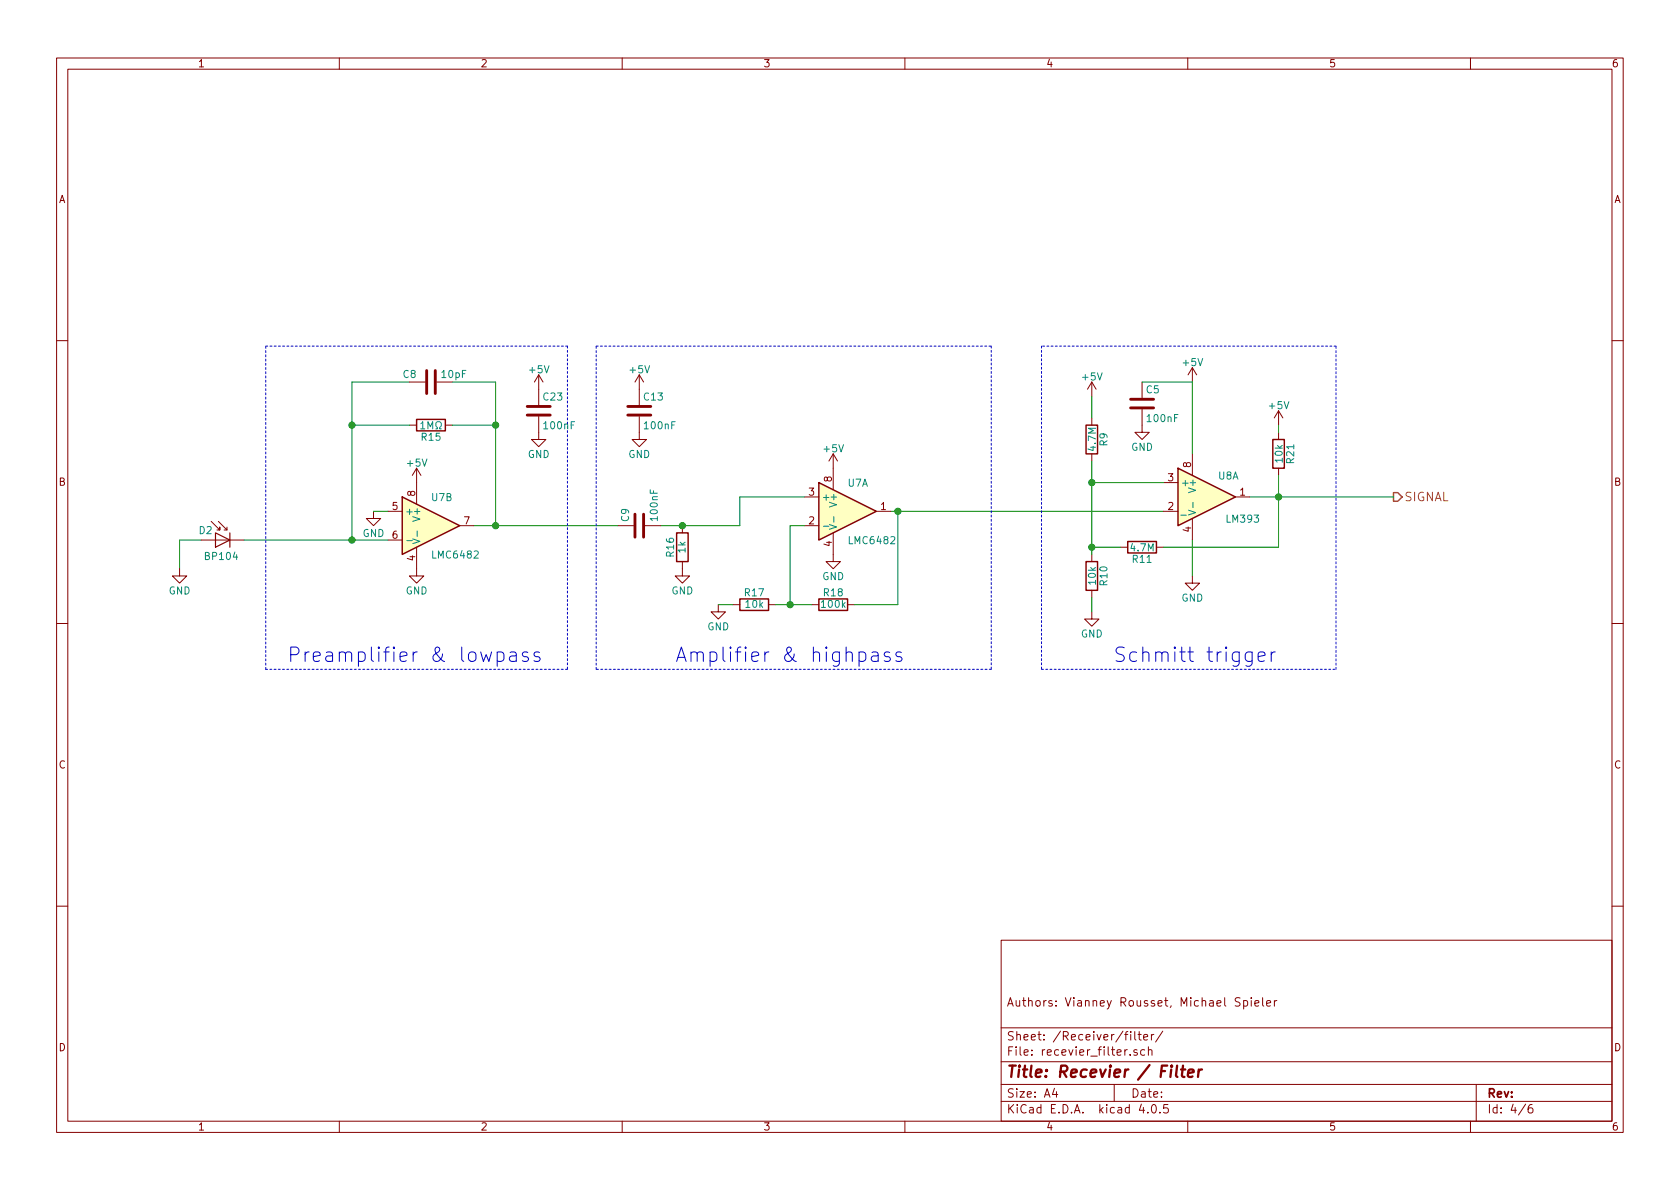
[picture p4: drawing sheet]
EESchema Schematic File Version 2
LIBS:IRemote-rescue
LIBS:hef4526b
LIBS:switches
LIBS:power
LIBS:device
LIBS:transistors
LIBS:conn
LIBS:linear
LIBS:regul
LIBS:74xx
LIBS:cmos4000
LIBS:adc-dac
LIBS:memory
LIBS:xilinx
LIBS:microcontrollers
LIBS:dsp
LIBS:microchip
LIBS:analog_switches
LIBS:motorola
LIBS:texas
LIBS:intel
LIBS:audio
LIBS:interface
LIBS:digital-audio
LIBS:philips
LIBS:display
LIBS:cypress
LIBS:siliconi
LIBS:opto
LIBS:atmel
LIBS:contrib
LIBS:valves
LIBS:custom
LIBS:IRemote-cache
EELAYER 25 0
EELAYER END
$Descr A4 11693 8268
encoding utf-8
Sheet 4 6
Title "Recevier / Filter"
Date ""
Rev ""
Comp ""
Comment1 "Authors: Vianney Rousset, Michael Spieler"
Comment2 ""
Comment3 ""
Comment4 ""
$EndDescr
Text HLabel 9700 3450 2    60   Output ~ 0
SIGNAL
$Comp
L D_Photo D2
U 1 1
P 1500 3750
F 0 "D2" H 1520 3820 50  0000 L CNN
F 1 "BP104" H 1460 3640 50  0000 C CNN
F 2 "" H 1450 3750 50  0000 C CNN
F 3 "" H 1450 3750 50  0000 C CNN
	1    1500 3750
	-1   0    0    -1  
$EndComp
$Comp
L R R16
U 1 1
P 4750 3800
F 0 "R16" V 4830 3800 50  0000 C CNN
F 1 "1k" V 4750 3800 50  0000 C CNN
F 2 "" V 4680 3800 50  0000 C CNN
F 3 "" H 4750 3800 50  0000 C CNN
	1    4750 3800
	-1   0    0    1   
$EndComp
$Comp
L GND #PWR9
U 1 1
P 2900 3950
F 0 "#PWR9" H 2900 3700 50  0001 C CNN
F 1 "GND" H 2900 3800 50  0000 C CNN
F 2 "" H 2900 3950 50  0000 C CNN
F 3 "" H 2900 3950 50  0000 C CNN
	1    2900 3950
	1    0    0    -1  
$EndComp
$Comp
L C C9
U 1 1
P 4450 3650
F 0 "C9" H 4475 3750 50  0000 L CNN
F 1 "100nF" H 4475 3550 50  0000 L CNN
F 2 "" H 4488 3500 50  0000 C CNN
F 3 "" H 4450 3650 50  0000 C CNN
	1    4450 3650
	0    -1   -1   0   
$EndComp
$Comp
L GND #PWR14
U 1 1
P 4750 3950
F 0 "#PWR14" H 4750 3700 50  0001 C CNN
F 1 "GND" H 4750 3800 50  0000 C CNN
F 2 "" H 4750 3950 50  0000 C CNN
F 3 "" H 4750 3950 50  0000 C CNN
	1    4750 3950
	1    0    0    -1  
$EndComp
Wire Wire Line
	3300 3650 4300 3650
Wire Wire Line
	4600 3650 5150 3650
Connection ~ 4750 3650
$Comp
L +5V #PWR8
U 1 1
P 2900 3350
F 0 "#PWR8" H 2900 3200 50  0001 C CNN
F 1 "+5V" H 2900 3490 50  0000 C CNN
F 2 "" H 2900 3350 50  0000 C CNN
F 3 "" H 2900 3350 50  0000 C CNN
	1    2900 3350
	1    0    0    -1  
$EndComp
Connection ~ 3450 3650
$Comp
L GND #PWR7
U 1 1
P 2600 3550
F 0 "#PWR7" H 2600 3300 50  0001 C CNN
F 1 "GND" H 2600 3400 50  0000 C CNN
F 2 "" H 2600 3550 50  0000 C CNN
F 3 "" H 2600 3550 50  0000 C CNN
	1    2600 3550
	1    0    0    -1  
$EndComp
Wire Wire Line
	1700 3750 2700 3750
Wire Wire Line
	1250 3750 1250 3950
$Comp
L R R15
U 1 1
P 3000 2950
F 0 "R15" V 3080 2950 50  0000 C CNN
F 1 "1MΩ" V 3000 2950 50  0000 C CNN
F 2 "" V 2930 2950 50  0000 C CNN
F 3 "" H 3000 2950 50  0000 C CNN
	1    3000 2950
	0    1    1    0   
$EndComp
Wire Wire Line
	2450 2950 2850 2950
Wire Wire Line
	3150 2950 3450 2950
$Comp
L R R18
U 1 1
P 5800 4200
F 0 "R18" V 5880 4200 50  0000 C CNN
F 1 "100k" V 5800 4200 50  0000 C CNN
F 2 "" V 5730 4200 50  0000 C CNN
F 3 "" H 5800 4200 50  0000 C CNN
	1    5800 4200
	0    1    -1   0   
$EndComp
$Comp
L R R17
U 1 1
P 5250 4200
F 0 "R17" V 5330 4200 50  0000 C CNN
F 1 "10k" V 5250 4200 50  0000 C CNN
F 2 "" V 5180 4200 50  0000 C CNN
F 3 "" H 5250 4200 50  0000 C CNN
	1    5250 4200
	0    -1   -1   0   
$EndComp
Wire Wire Line
	6200 3550 8100 3550
Wire Wire Line
	5400 4200 5650 4200
Connection ~ 5500 4200
Wire Wire Line
	5950 4200 6250 4200
Wire Wire Line
	6250 4200 6250 3550
Connection ~ 6250 3550
$Comp
L GND #PWR15
U 1 1
P 5000 4200
F 0 "#PWR15" H 5000 3950 50  0001 C CNN
F 1 "GND" H 5000 4050 50  0000 C CNN
F 2 "" H 5000 4200 50  0000 C CNN
F 3 "" H 5000 4200 50  0000 C CNN
	1    5000 4200
	1    0    0    -1  
$EndComp
Wire Wire Line
	5000 4200 5100 4200
$Comp
L +5V #PWR16
U 1 1
P 5800 3250
F 0 "#PWR16" H 5800 3100 50  0001 C CNN
F 1 "+5V" H 5800 3390 50  0000 C CNN
F 2 "" H 5800 3250 50  0000 C CNN
F 3 "" H 5800 3250 50  0000 C CNN
	1    5800 3250
	1    0    0    -1  
$EndComp
$Comp
L GND #PWR17
U 1 1
P 5800 3850
F 0 "#PWR17" H 5800 3600 50  0001 C CNN
F 1 "GND" H 5800 3700 50  0000 C CNN
F 2 "" H 5800 3850 50  0000 C CNN
F 3 "" H 5800 3850 50  0000 C CNN
	1    5800 3850
	1    0    0    -1  
$EndComp
Wire Wire Line
	1400 3750 1250 3750
Text Notes 2000 4600 0    100  ~ 0
Preamplifier & lowpass
Text Notes 4700 4600 0    100  ~ 0
Amplifier & highpass
$Comp
L GND #PWR6
U 1 1
P 1250 3950
F 0 "#PWR6" H 1250 3700 50  0001 C CNN
F 1 "GND" H 1250 3800 50  0000 C CNN
F 2 "" H 1250 3950 50  0000 C CNN
F 3 "" H 1250 3950 50  0000 C CNN
	1    1250 3950
	1    0    0    -1  
$EndComp
$Comp
L LM358 U7
U 2 1
P 3000 3650
F 0 "U7" H 3000 3850 50  0000 L CNN
F 1 "LMC6482" H 3000 3450 50  0000 L CNN
F 2 "" H 3000 3650 50  0000 C CNN
F 3 "" H 3000 3650 50  0000 C CNN
	2    3000 3650
	1    0    0    -1  
$EndComp
Wire Notes Line
	1850 2400 3950 2400
Wire Notes Line
	3950 2400 3950 4650
Wire Notes Line
	3950 4650 1850 4650
Wire Notes Line
	1850 4650 1850 2400
Wire Notes Line
	4150 4650 4150 2400
Wire Notes Line
	4150 2400 6900 2400
Wire Notes Line
	6900 2400 6900 4650
Wire Notes Line
	6900 4650 4150 4650
Wire Wire Line
	2600 3550 2700 3550
Connection ~ 2450 3750
Wire Wire Line
	2450 2650 2450 3750
Wire Wire Line
	3450 2650 3450 3650
$Comp
L C C8
U 1 1
P 3000 2650
F 0 "C8" V 3050 2750 50  0000 L CNN
F 1 "10pF" V 3050 2400 50  0000 L CNN
F 2 "" H 3038 2500 50  0000 C CNN
F 3 "" H 3000 2650 50  0000 C CNN
	1    3000 2650
	0    -1   -1   0   
$EndComp
Wire Wire Line
	2850 2650 2450 2650
Connection ~ 2450 2950
Wire Wire Line
	3150 2650 3450 2650
Connection ~ 3450 2950
$Comp
L LM393 U8
U 1 1
P 8400 3450
F 0 "U8" H 8550 3600 50  0000 C CNN
F 1 "LM393" H 8650 3300 50  0000 C CNN
F 2 "" H 8400 3450 50  0000 C CNN
F 3 "" H 8400 3450 50  0000 C CNN
	1    8400 3450
	1    0    0    -1  
$EndComp
$Comp
L GND #PWR19
U 1 1
P 7600 4250
F 0 "#PWR19" H 7600 4000 50  0001 C CNN
F 1 "GND" H 7600 4100 50  0000 C CNN
F 2 "" H 7600 4250 50  0000 C CNN
F 3 "" H 7600 4250 50  0000 C CNN
	1    7600 4250
	1    0    0    -1  
$EndComp
$Comp
L GND #PWR22
U 1 1
P 8300 4000
F 0 "#PWR22" H 8300 3750 50  0001 C CNN
F 1 "GND" H 8300 3850 50  0000 C CNN
F 2 "" H 8300 4000 50  0000 C CNN
F 3 "" H 8300 4000 50  0000 C CNN
	1    8300 4000
	1    0    0    -1  
$EndComp
$Comp
L +5V #PWR21
U 1 1
P 8300 2650
F 0 "#PWR21" H 8300 2500 50  0001 C CNN
F 1 "+5V" H 8300 2790 50  0000 C CNN
F 2 "" H 8300 2650 50  0000 C CNN
F 3 "" H 8300 2650 50  0000 C CNN
	1    8300 2650
	1    0    0    -1  
$EndComp
$Comp
L +5V #PWR18
U 1 1
P 7600 2750
F 0 "#PWR18" H 7600 2600 50  0001 C CNN
F 1 "+5V" H 7600 2890 50  0000 C CNN
F 2 "" H 7600 2750 50  0000 C CNN
F 3 "" H 7600 2750 50  0000 C CNN
	1    7600 2750
	1    0    0    -1  
$EndComp
Wire Notes Line
	7250 2400 7250 4650
Wire Notes Line
	7250 4650 9300 4650
Wire Notes Line
	9300 4650 9300 2400
Wire Notes Line
	9300 2400 7250 2400
Text Notes 7750 4600 0    100  ~ 0
Schmitt trigger
$Comp
L R R21
U 1 1
P 8900 3150
F 0 "R21" V 8980 3150 50  0000 C CNN
F 1 "10k" V 8900 3150 50  0000 C CNN
F 2 "" V 8830 3150 50  0000 C CNN
F 3 "" H 8900 3150 50  0000 C CNN
	1    8900 3150
	1    0    0    -1  
$EndComp
$Comp
L +5V #PWR23
U 1 1
P 8900 2950
F 0 "#PWR23" H 8900 2800 50  0001 C CNN
F 1 "+5V" H 8900 3090 50  0000 C CNN
F 2 "" H 8900 2950 50  0000 C CNN
F 3 "" H 8900 2950 50  0000 C CNN
	1    8900 2950
	1    0    0    -1  
$EndComp
$Comp
L LM358 U7
U 1 1
P 5900 3550
F 0 "U7" H 5900 3750 50  0000 L CNN
F 1 "LMC6482" H 5900 3350 50  0000 L CNN
F 2 "" H 5900 3550 50  0000 C CNN
F 3 "" H 5900 3550 50  0000 C CNN
	1    5900 3550
	1    0    0    -1  
$EndComp
Wire Wire Line
	5600 3450 5150 3450
Wire Wire Line
	5600 3650 5500 3650
Wire Wire Line
	5500 3650 5500 4200
Wire Wire Line
	5150 3450 5150 3650
$Comp
L C C5
U 1 1
P 7950 2800
F 0 "C5" H 7975 2900 50  0000 L CNN
F 1 "100nF" H 7975 2700 50  0000 L CNN
F 2 "" H 7988 2650 50  0000 C CNN
F 3 "" H 7950 2800 50  0000 C CNN
	1    7950 2800
	1    0    0    -1  
$EndComp
$Comp
L GND #PWR20
U 1 1
P 7950 2950
F 0 "#PWR20" H 7950 2700 50  0001 C CNN
F 1 "GND" H 7950 2800 50  0000 C CNN
F 2 "" H 7950 2950 50  0000 C CNN
F 3 "" H 7950 2950 50  0000 C CNN
	1    7950 2950
	1    0    0    -1  
$EndComp
Wire Wire Line
	7950 2650 8300 2650
$Comp
L R R9
U 1 1
P 7600 3050
F 0 "R9" V 7680 3050 50  0000 C CNN
F 1 "4.7M" V 7600 3050 50  0000 C CNN
F 2 "" V 7530 3050 50  0000 C CNN
F 3 "" H 7600 3050 50  0000 C CNN
	1    7600 3050
	1    0    0    -1  
$EndComp
$Comp
L R R10
U 1 1
P 7600 4000
F 0 "R10" V 7680 4000 50  0000 C CNN
F 1 "10k" V 7600 4000 50  0000 C CNN
F 2 "" V 7530 4000 50  0000 C CNN
F 3 "" H 7600 4000 50  0000 C CNN
	1    7600 4000
	1    0    0    -1  
$EndComp
Wire Wire Line
	8700 3450 9700 3450
Wire Wire Line
	8900 3300 8900 3800
Connection ~ 8900 3450
Wire Wire Line
	7600 2750 7600 2900
Wire Wire Line
	7600 3200 7600 3850
Wire Wire Line
	7600 3350 8100 3350
Connection ~ 7600 3350
Wire Wire Line
	7600 4150 7600 4250
Connection ~ 7600 3800
Wire Wire Line
	8300 3750 8300 4000
$Comp
L R R11
U 1 1
P 7950 3800
F 0 "R11" V 8030 3800 50  0000 C CNN
F 1 "4.7M" V 7950 3800 50  0000 C CNN
F 2 "" V 7880 3800 50  0000 C CNN
F 3 "" H 7950 3800 50  0000 C CNN
	1    7950 3800
	0    1    1    0   
$EndComp
Wire Wire Line
	7600 3800 7800 3800
Wire Wire Line
	8900 3800 8100 3800
Wire Wire Line
	8900 2950 8900 3000
Wire Wire Line
	8300 2650 8300 3150
$Comp
L C C13
U 1 1
P 4450 2850
F 0 "C13" H 4475 2950 50  0000 L CNN
F 1 "100nF" H 4475 2750 50  0000 L CNN
F 2 "" H 4488 2700 50  0000 C CNN
F 3 "" H 4450 2850 50  0000 C CNN
	1    4450 2850
	1    0    0    -1  
$EndComp
$Comp
L GND #PWR13
U 1 1
P 4450 3000
F 0 "#PWR13" H 4450 2750 50  0001 C CNN
F 1 "GND" H 4450 2850 50  0000 C CNN
F 2 "" H 4450 3000 50  0000 C CNN
F 3 "" H 4450 3000 50  0000 C CNN
	1    4450 3000
	1    0    0    -1  
$EndComp
$Comp
L +5V #PWR12
U 1 1
P 4450 2700
F 0 "#PWR12" H 4450 2550 50  0001 C CNN
F 1 "+5V" H 4450 2840 50  0000 C CNN
F 2 "" H 4450 2700 50  0000 C CNN
F 3 "" H 4450 2700 50  0000 C CNN
	1    4450 2700
	1    0    0    -1  
$EndComp
$Comp
L C C23
U 1 1
P 3750 2850
F 0 "C23" H 3775 2950 50  0000 L CNN
F 1 "100nF" H 3775 2750 50  0000 L CNN
F 2 "" H 3788 2700 50  0000 C CNN
F 3 "" H 3750 2850 50  0000 C CNN
	1    3750 2850
	1    0    0    -1  
$EndComp
$Comp
L GND #PWR11
U 1 1
P 3750 3000
F 0 "#PWR11" H 3750 2750 50  0001 C CNN
F 1 "GND" H 3750 2850 50  0000 C CNN
F 2 "" H 3750 3000 50  0000 C CNN
F 3 "" H 3750 3000 50  0000 C CNN
	1    3750 3000
	1    0    0    -1  
$EndComp
$Comp
L +5V #PWR10
U 1 1
P 3750 2700
F 0 "#PWR10" H 3750 2550 50  0001 C CNN
F 1 "+5V" H 3750 2840 50  0000 C CNN
F 2 "" H 3750 2700 50  0000 C CNN
F 3 "" H 3750 2700 50  0000 C CNN
	1    3750 2700
	1    0    0    -1  
$EndComp
$EndSCHEMATC
